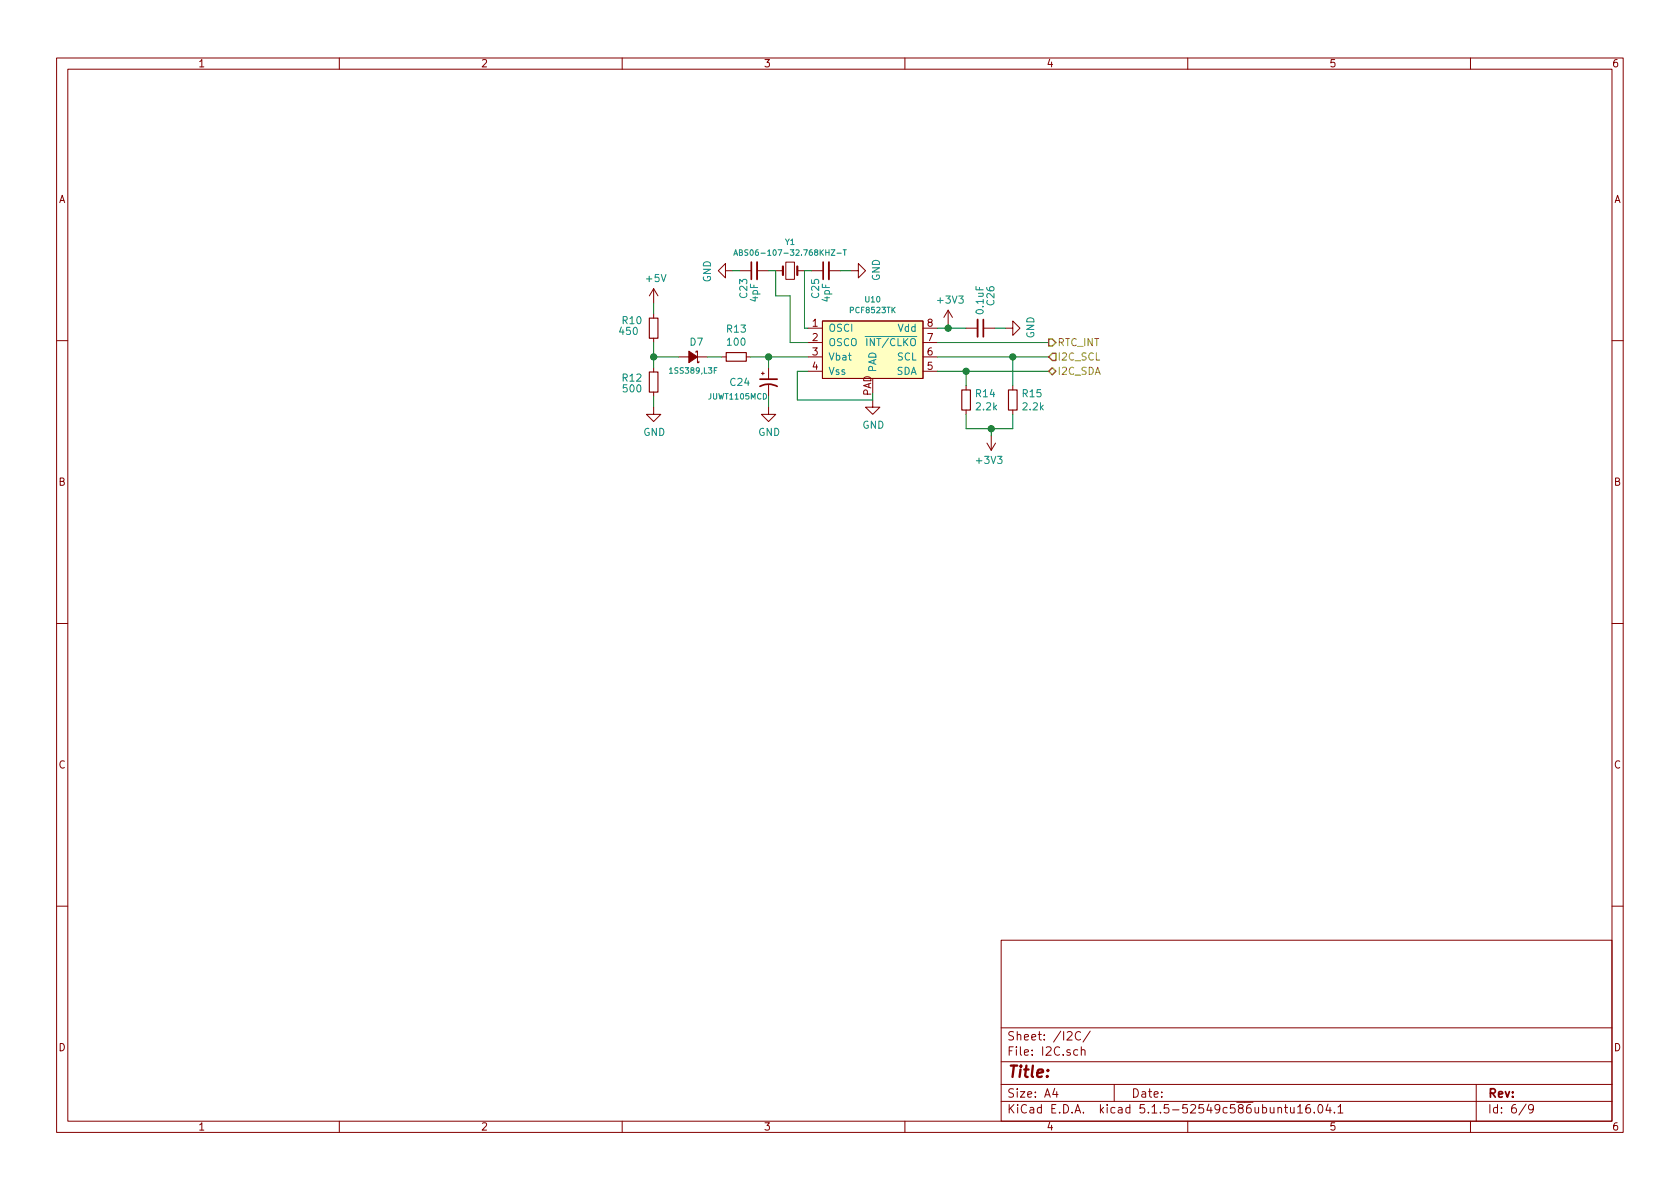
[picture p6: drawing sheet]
EESchema Schematic File Version 4
LIBS:keep_breathing_ctrl-cache
EELAYER 30 0
EELAYER END
$Descr A4 11693 8268
encoding utf-8
Sheet 6 9
Title ""
Date ""
Rev ""
Comp ""
Comment1 ""
Comment2 ""
Comment3 ""
Comment4 ""
$EndDescr
$Comp
L pcf8523tk:PCF8523TK U10
U 1 1
P 6075 2425
F 0 "U10" H 6075 2776 39  0000 C CNN
F 1 "PCF8523TK" H 6075 2701 39  0000 C CNN
F 2 "SMD:HVSON8" H 5775 2525 50  0001 C CNN
F 3 "" H 5775 2525 50  0001 C CNN
	1    6075 2425
	1    0    0    -1  
$EndComp
Wire Wire Line
	5625 2575 5550 2575
Wire Wire Line
	5550 2575 5550 2775
Wire Wire Line
	5550 2775 6075 2775
Wire Wire Line
	6075 2775 6075 2725
$Comp
L power:GND #PWR0132
U 1 1
P 6075 2775
F 0 "#PWR0132" H 6075 2525 50  0001 C CNN
F 1 "GND" H 6080 2602 50  0000 C CNN
F 2 "" H 6075 2775 50  0001 C CNN
F 3 "" H 6075 2775 50  0001 C CNN
	1    6075 2775
	1    0    0    -1  
$EndComp
Wire Wire Line
	6600 2250 6600 2275
Wire Wire Line
	6600 2275 6525 2275
$Comp
L Device:CP1_Small C24
U 1 1
P 5350 2650
F 0 "C24" H 5075 2650 50  0000 L CNN
F 1 "JUWT1105MCD" H 4925 2550 39  0000 L CNN
F 2 "Capacitor_THT:CP_Radial_D6.3mm_P2.50mm" H 5350 2650 50  0001 C CNN
F 3 "~" H 5350 2650 50  0001 C CNN
	1    5350 2650
	1    0    0    -1  
$EndComp
$Comp
L Device:R_Small R13
U 1 1
P 5125 2475
F 0 "R13" V 4929 2401 50  0000 L CNN
F 1 "100" V 5020 2401 50  0000 L CNN
F 2 "Resistor_SMD:R_0402_1005Metric" H 5125 2475 50  0001 C CNN
F 3 "~" H 5125 2475 50  0001 C CNN
	1    5125 2475
	0    1    1    0   
$EndComp
$Comp
L Device:D_Schottky_Small_ALT D7
U 1 1
P 4825 2475
F 0 "D7" H 4750 2375 50  0000 L CNN
F 1 " 1SS389,L3F" H 4650 2575 39  0000 L CNN
F 2 "Diode_SMD:D_SOD-523" V 4825 2475 50  0001 C CNN
F 3 "~" V 4825 2475 50  0001 C CNN
	1    4825 2475
	-1   0    0    1   
$EndComp
Wire Wire Line
	5625 2475 5350 2475
Wire Wire Line
	5350 2550 5350 2475
Connection ~ 5350 2475
Wire Wire Line
	5350 2475 5225 2475
Wire Wire Line
	5025 2475 4925 2475
$Comp
L Device:R_Small R10
U 1 1
P 4550 2275
F 0 "R10" H 4625 2225 50  0000 L CNN
F 1 "450" H 4650 2300 50  0000 L CNN
F 2 "Resistor_SMD:R_0402_1005Metric" H 4550 2275 50  0001 C CNN
F 3 "~" H 4550 2275 50  0001 C CNN
	1    4550 2275
	-1   0    0    1   
$EndComp
$Comp
L Device:R_Small R12
U 1 1
P 4550 2650
F 0 "R12" H 4625 2625 50  0000 L CNN
F 1 "500" H 4625 2700 50  0000 L CNN
F 2 "Resistor_SMD:R_0402_1005Metric" H 4550 2650 50  0001 C CNN
F 3 "~" H 4550 2650 50  0001 C CNN
	1    4550 2650
	-1   0    0    1   
$EndComp
Wire Wire Line
	4550 2375 4550 2475
Wire Wire Line
	4550 2475 4725 2475
Connection ~ 4550 2475
Wire Wire Line
	4550 2475 4550 2550
Wire Wire Line
	4550 2100 4550 2175
$Comp
L power:GND #PWR0134
U 1 1
P 4550 2825
F 0 "#PWR0134" H 4550 2575 50  0001 C CNN
F 1 "GND" H 4555 2652 50  0000 C CNN
F 2 "" H 4550 2825 50  0001 C CNN
F 3 "" H 4550 2825 50  0001 C CNN
	1    4550 2825
	1    0    0    -1  
$EndComp
Wire Wire Line
	4550 2750 4550 2825
$Comp
L power:GND #PWR0135
U 1 1
P 5350 2825
F 0 "#PWR0135" H 5350 2575 50  0001 C CNN
F 1 "GND" H 5355 2652 50  0000 C CNN
F 2 "" H 5350 2825 50  0001 C CNN
F 3 "" H 5350 2825 50  0001 C CNN
	1    5350 2825
	1    0    0    -1  
$EndComp
Wire Wire Line
	5350 2750 5350 2825
$Comp
L Device:Crystal_Small Y1
U 1 1
P 5500 1875
F 0 "Y1" H 5500 2076 39  0000 C CNN
F 1 "ABS06-107-32.768KHZ-T" H 5500 2001 39  0000 C CNN
F 2 "SMD:ABS06-107" H 5500 1875 50  0001 C CNN
F 3 "~" H 5500 1875 50  0001 C CNN
	1    5500 1875
	1    0    0    -1  
$EndComp
Wire Wire Line
	5625 2275 5600 2275
Wire Wire Line
	5600 2275 5600 1875
Wire Wire Line
	5625 2375 5500 2375
Wire Wire Line
	5500 2375 5500 2050
Wire Wire Line
	5500 2050 5400 2050
Wire Wire Line
	5400 2050 5400 1875
$Comp
L Device:R_Small R14
U 1 1
P 6725 2775
F 0 "R14" H 6784 2821 50  0000 L CNN
F 1 "2.2k" H 6784 2730 50  0000 L CNN
F 2 "Resistor_SMD:R_0402_1005Metric" H 6725 2775 50  0001 C CNN
F 3 "~" H 6725 2775 50  0001 C CNN
	1    6725 2775
	1    0    0    -1  
$EndComp
$Comp
L Device:R_Small R15
U 1 1
P 7050 2775
F 0 "R15" H 7109 2821 50  0000 L CNN
F 1 "2.2k" H 7109 2730 50  0000 L CNN
F 2 "Resistor_SMD:R_0402_1005Metric" H 7050 2775 50  0001 C CNN
F 3 "~" H 7050 2775 50  0001 C CNN
	1    7050 2775
	1    0    0    -1  
$EndComp
Wire Wire Line
	6725 2675 6725 2575
Wire Wire Line
	6725 2575 6525 2575
Wire Wire Line
	7050 2675 7050 2475
Wire Wire Line
	7050 2475 6525 2475
Wire Wire Line
	6725 2575 7300 2575
Connection ~ 6725 2575
Wire Wire Line
	7050 2475 7300 2475
Connection ~ 7050 2475
Wire Wire Line
	6725 2875 6725 2975
Wire Wire Line
	7050 2975 7050 2875
Text HLabel 7300 2575 2    50   BiDi ~ 0
I2C_SDA
Text HLabel 7300 2475 2    50   Input ~ 0
I2C_SCL
$Comp
L Device:C_Small C26
U 1 1
P 6825 2275
F 0 "C26" H 6525 2350 50  0000 L CNN
F 1 "0.1uF" H 6525 2275 50  0000 L CNN
F 2 "Capacitor_SMD:C_0402_1005Metric" H 6825 2275 50  0001 C CNN
F 3 "~" H 6825 2275 50  0001 C CNN
	1    6825 2275
	0    1    1    0   
$EndComp
$Comp
L Device:C_Small C23
U 1 1
P 5250 1875
F 0 "C23" H 5050 1950 50  0000 L CNN
F 1 "4pF" H 5025 1875 50  0000 L CNN
F 2 "Capacitor_SMD:C_0402_1005Metric" H 5250 1875 50  0001 C CNN
F 3 "~" H 5250 1875 50  0001 C CNN
	1    5250 1875
	0    -1   -1   0   
$EndComp
$Comp
L Device:C_Small C25
U 1 1
P 5750 1875
F 0 "C25" H 5550 1950 50  0000 L CNN
F 1 "4pF" H 5525 1875 50  0000 L CNN
F 2 "Capacitor_SMD:C_0402_1005Metric" H 5750 1875 50  0001 C CNN
F 3 "~" H 5750 1875 50  0001 C CNN
	1    5750 1875
	0    -1   -1   0   
$EndComp
$Comp
L power:GND #PWR0138
U 1 1
P 5100 1875
F 0 "#PWR0138" H 5100 1625 50  0001 C CNN
F 1 "GND" H 5105 1702 50  0000 C CNN
F 2 "" H 5100 1875 50  0001 C CNN
F 3 "" H 5100 1875 50  0001 C CNN
	1    5100 1875
	0    1    1    0   
$EndComp
$Comp
L power:GND #PWR0139
U 1 1
P 5925 1875
F 0 "#PWR0139" H 5925 1625 50  0001 C CNN
F 1 "GND" H 5930 1702 50  0000 C CNN
F 2 "" H 5925 1875 50  0001 C CNN
F 3 "" H 5925 1875 50  0001 C CNN
	1    5925 1875
	0    -1   -1   0   
$EndComp
$Comp
L power:GND #PWR0140
U 1 1
P 7000 2275
F 0 "#PWR0140" H 7000 2025 50  0001 C CNN
F 1 "GND" H 7005 2102 50  0000 C CNN
F 2 "" H 7000 2275 50  0001 C CNN
F 3 "" H 7000 2275 50  0001 C CNN
	1    7000 2275
	0    -1   -1   0   
$EndComp
Wire Wire Line
	6600 2275 6725 2275
Connection ~ 6600 2275
Wire Wire Line
	6925 2275 7000 2275
Wire Wire Line
	5650 1875 5600 1875
Wire Wire Line
	5925 1875 5850 1875
Wire Wire Line
	5150 1875 5100 1875
Wire Wire Line
	5400 1875 5350 1875
Text HLabel 7300 2375 2    50   Output ~ 0
RTC_INT
Wire Wire Line
	7300 2375 6525 2375
Wire Wire Line
	6725 2975 6900 2975
Wire Wire Line
	6900 3025 6900 2975
Connection ~ 6900 2975
Wire Wire Line
	6900 2975 7050 2975
$Comp
L power:+3V3 #PWR0245
U 1 1
P 6600 2250
F 0 "#PWR0245" H 6600 2100 50  0001 C CNN
F 1 "+3V3" H 6615 2423 50  0000 C CNN
F 2 "" H 6600 2250 50  0001 C CNN
F 3 "" H 6600 2250 50  0001 C CNN
	1    6600 2250
	1    0    0    -1  
$EndComp
$Comp
L power:+5V #PWR0246
U 1 1
P 4550 2100
F 0 "#PWR0246" H 4550 1950 50  0001 C CNN
F 1 "+5V" H 4565 2273 50  0000 C CNN
F 2 "" H 4550 2100 50  0001 C CNN
F 3 "" H 4550 2100 50  0001 C CNN
	1    4550 2100
	1    0    0    -1  
$EndComp
$Comp
L power:+3V3 #PWR0247
U 1 1
P 6900 3025
F 0 "#PWR0247" H 6900 2875 50  0001 C CNN
F 1 "+3V3" H 6915 3198 50  0000 C CNN
F 2 "" H 6900 3025 50  0001 C CNN
F 3 "" H 6900 3025 50  0001 C CNN
	1    6900 3025
	-1   0    0    1   
$EndComp
$EndSCHEMATC
